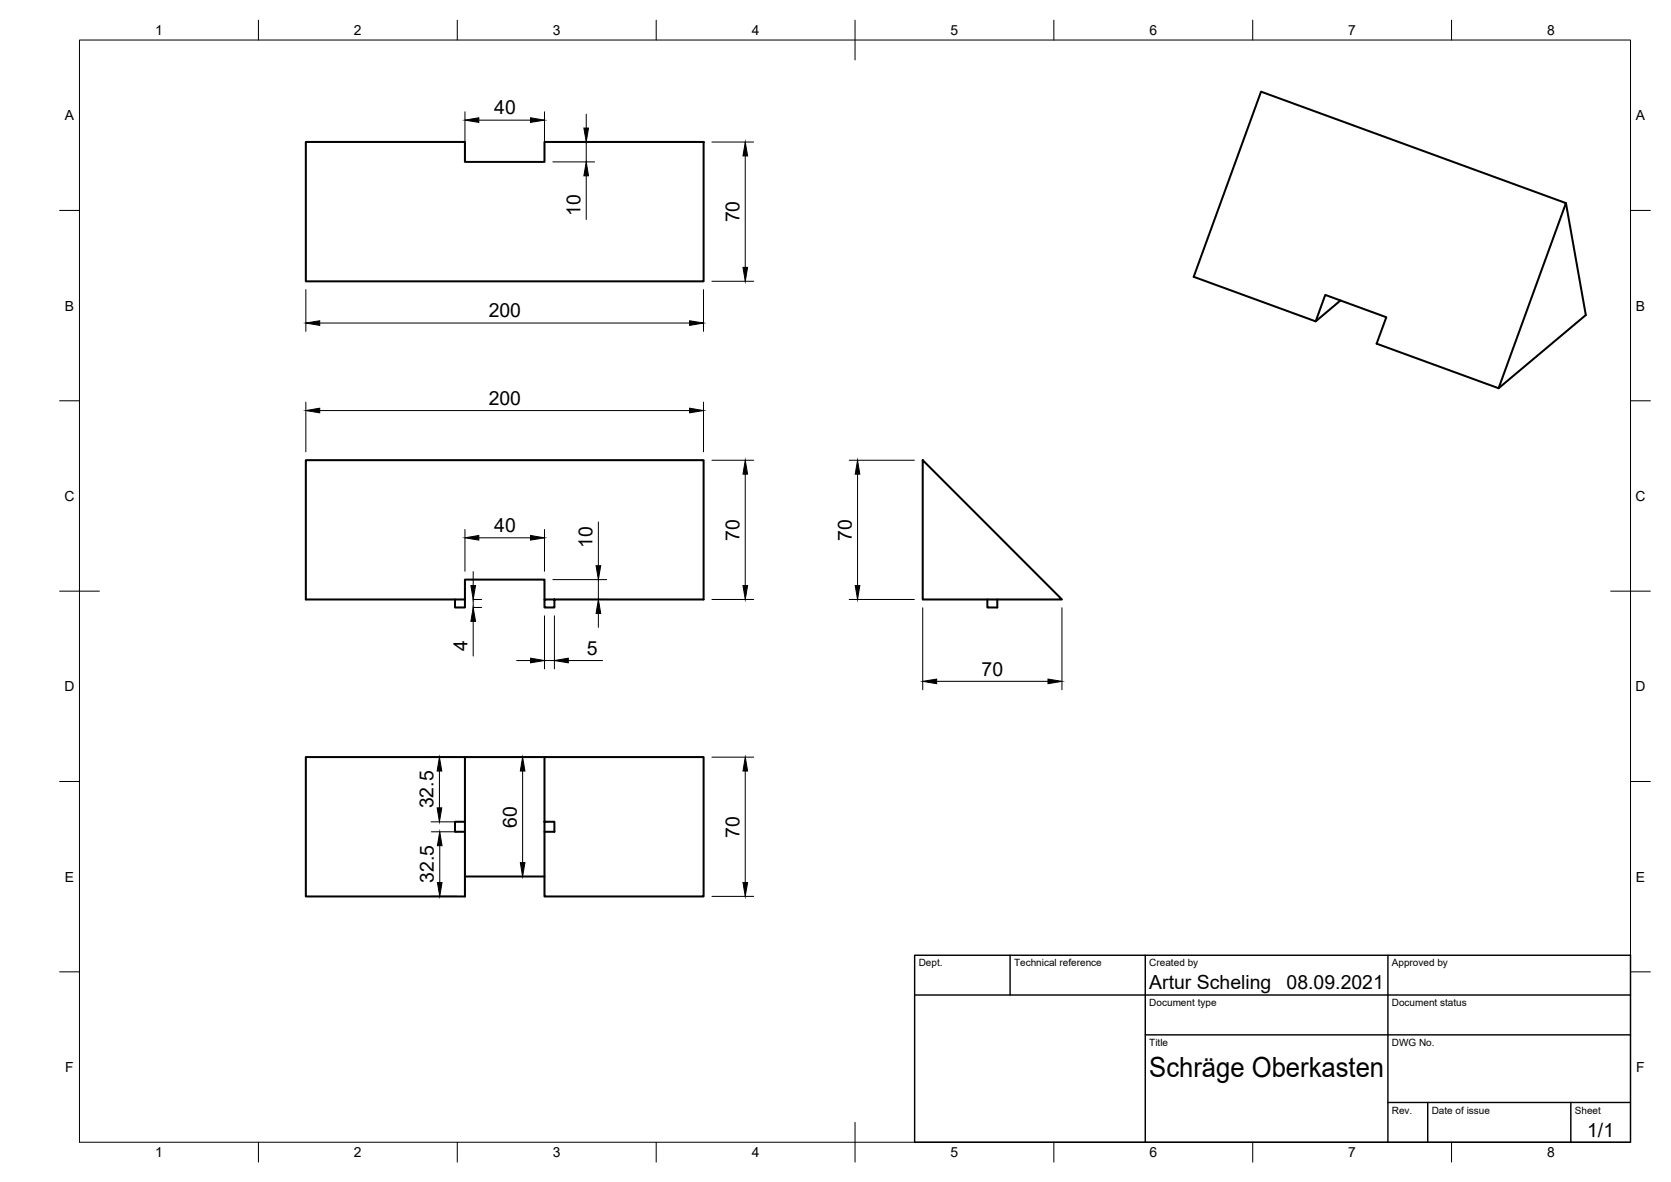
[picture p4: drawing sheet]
<svg xmlns="http://www.w3.org/2000/svg" width="420mm" height="297mm" viewBox="0 0 420 297" stroke-linecap="round" stroke-linejoin="round" font-family="sans-serif">
<path d="M76.9 35.7h40v5h20v-5h40v35h-100zM393.7 51l5 28.2-21.9 18.4-30.7-11.2 2.5-6.7-15.4-5.6-2.4 6.7M337.1 75.5l-6.3 5.3-30.7-11.2 17-46.6 76.6 28-16.9 46.6M232 115.6l35 35.1h-35zM114.4 150.7v2h2.5v-2M136.9 150.7v-5h-20v5h-40v-35.1h100v35.1h-40v2h2.5v-2M248.3 150.7v2h2.5v-2M116.9 190.3h-40v35h40v-16.3M136.9 190.3h-20v16.2M114.4 206.5h2.5v2.5h-2.5zM136.9 206.5v-16.2h40v35h-40v-18.8h2.5v2.5h-2.5M116.9 220.3h20" fill="none" stroke="#000" stroke-width=".51"/>
<g fill="none" stroke="#000" stroke-width=".25">
<path d="M20 10.1h390v276.9h-390zM65 5.1v5M115 5.1v5M165 5.1v5M215 5.1v10M265 5.1v5M315 5.1v5M365 5.1v5M116.9 28.1v10.5M120.4 30.2h13M136.9 28.1v10.5M139 35.7h10.5"/>
<path d="M147.4 28.7v3.5M147.4 35.7v5M179 35.7h10.5M187.4 39.2v28M15 52.9h5M139 40.7h10.5M147.4 44.2v11M410 52.9h5M76.9 72.8v10.5M176.9 72.8v10.5M179 70.7h10.5M80.4 81.2h93"/>
<path d="M15 100.7h5M76.9 101.1v12.4M80.4 103.2h93M176.9 101.1v12.4M179 115.7h10.5M187.4 119.2v28M213.5 115.7h16.4M215.6 119.2v28M410 100.7h5M116.9 133.1v10.5M120.4 135.2h13M136.9 133.1v10.5"/>
<path d="M150.5 131.2v11M15 148.6h10M119 143.6v3.6M119 156.2v8.7M121.1 150.7h-2.1v2h2.1M136.9 154.8v13.3M139 150.7h13.5M139 145.7h13.5M139.4 154.8v13.3M150.5 145.7v5M150.5 154.2v3.5M179 150.7h10.5"/>
<path d="M213.5 150.7h16.4M232 152.7v20.6M267 152.7v20.6M405 148.6h10M129.9 166h3.5M136.9 166h2.5M142.9 166h8.6M235.5 171.2h28M15 196.4h5M108.4 190.3h6.4M110.5 193.8v9.2M129.3 190.3h5.5"/>
<path d="M131.4 193.8v23M179 190.3h10.5M187.4 193.8v28M410 196.4h5M108.4 206.5h6.4M108.5 209h6.3M110.6 212.5v9.3M108.5 225.3h6.3M129.3 220.3h5.5M179 225.3h10.5M15 244.2h5M410 244.2h5"/>
<path d="M65 287v5M115 287v5M165 287v5M215 282.1v9.9M265 287v5M315 287v5M365 287v5"/>
</g>
<path d="M230 240.1h180v46.9h-180zM230 250h180M254 240.1v9.9M288 240.1v46.9M349 240.1v46.9M288 260.1h122M349 277.1h61M359 277.1v9.9M395 277.1v9.9" fill="none" stroke="#000" stroke-width=".36"/>
<g fill="#000" stroke="#000" stroke-width=".25">
<path d="M116.9 30.2l3.5-.6v1.2zM133.4 29.6l3.5 .6-3.5 .6zM146.8 32.2h1.2l-.6 3.5zM187.4 35.7l.6 3.5h-1.2zM147.4 40.7l.6 3.5h-1.2zM186.8 67.2h1.2l-.6 3.5zM76.9 81.2l3.5-.6v1.2zM173.4 80.6l3.5 .6-3.5 .6zM76.9 103.2l3.5-.6v1.1zM173.4 102.6l3.5 .6-3.5 .5zM187.4 115.7l.6 3.5h-1.2zM215.6 115.7l.6 3.5h-1.2z"/>
<path d="M116.9 135.2l3.5-.6v1.1zM133.4 134.6l3.5 .6-3.5 .5zM118.4 147.2h1.2l-.6 3.5zM119 152.7l.6 3.5h-1.2zM150.5 150.7l.5 3.5h-1.1zM149.9 142.2h1.1l-.5 3.5zM186.8 147.2h1.2l-.6 3.5zM215 147.2h1.2l-.6 3.5zM133.4 165.4l3.5 .6-3.5 .6zM139.4 166l3.5-.6v1.2zM232 171.2l3.5-.5v1.1zM263.5 170.7l3.5 .5-3.5 .6z"/>
<path d="M110.5 190.3l.6 3.5h-1.2zM131.4 190.3l.6 3.5h-1.2zM187.4 190.3l.6 3.5h-1.2zM109.9 203h1.2l-.6 3.5zM110.6 209l.5 3.5h-1.1zM130.8 216.8h1.2l-.6 3.5zM110 221.8h1.1l-.5 3.5zM186.8 221.8h1.2l-.6 3.5z"/>
</g>
<text font-size="7" x="289" y="270.6">Schräge Oberkasten</text>
<g font-size="4.9">
<text x="124.3" y="28.7">40</text>
<text x="145.9" y="54.3" transform="rotate(-90 145.9 54.3)">10</text>
<text x="185.9" y="55.9" transform="rotate(-90 185.9 55.9)">70</text>
<text x="122.9" y="79.7">200</text>
<text x="122.9" y="101.7">200</text>
<text x="124.3" y="133.7">40</text>
<text x="149" y="137.8" transform="rotate(-90 149 137.8)">10</text>
<text x="185.9" y="135.9" transform="rotate(-90 185.9 135.9)">70</text>
<text x="214.2" y="135.9" transform="rotate(-90 214.2 135.9)">70</text>
<text x="117.6" y="163.5" transform="rotate(-90 117.6 163.5)">4</text>
<text x="147.6" y="164.5">5</text>
<text x="246.8" y="169.8">70</text>
<text x="109" y="203.2" transform="rotate(-90 109 203.2)">32.5</text>
<text x="130" y="208" transform="rotate(-90 130 208)">60</text>
<text x="185.9" y="210.5" transform="rotate(-90 185.9 210.5)">70</text>
<text x="109.1" y="221.9" transform="rotate(-90 109.1 221.9)">32.5</text>
<text x="289" y="248.5">Artur Scheling</text>
<text x="323.5" y="248.5">08.09.2021</text>
<text x="399.1" y="285.7">1/1</text>
</g>
<g font-size="3.5">
<text x="39" y="8.8">1</text>
<text x="89" y="8.8">2</text>
<text x="139" y="8.8">3</text>
<text x="189" y="8.8">4</text>
<text x="239" y="8.8">5</text>
<text x="289" y="8.8">6</text>
<text x="339" y="8.8">7</text>
<text x="389" y="8.8">8</text>
<text x="16.3" y="30.2">A</text>
<text x="411.3" y="30.2">A</text>
<text x="16.3" y="78">B</text>
<text x="411.3" y="78">B</text>
<text x="16.2" y="125.9">C</text>
<text x="411.2" y="125.9">C</text>
<text x="16.2" y="173.7">D</text>
<text x="411.2" y="173.7">D</text>
<text x="16.3" y="221.6">E</text>
<text x="411.3" y="221.6">E</text>
<text x="16.4" y="269.4">F</text>
<text x="411.4" y="269.4">F</text>
<text x="39" y="290.8">1</text>
<text x="89" y="290.8">2</text>
<text x="139" y="290.8">3</text>
<text x="189" y="290.8">4</text>
<text x="239" y="290.8">5</text>
<text x="289" y="290.8">6</text>
<text x="339" y="290.8">7</text>
<text x="389" y="290.8">8</text>
</g>
<g font-size="2.5">
<text x="231" y="242.9">Dept.</text>
<text x="255" y="242.9">Technical reference</text>
<text x="289" y="242.9">Created by</text>
<text x="350" y="242.9">Approved by</text>
<text x="289" y="252.8">Document type</text>
<text x="350" y="252.8">Document status</text>
<text x="289" y="262.9">Title</text>
<text x="350" y="262.9">DWG No.</text>
<text x="350" y="279.9">Rev.</text>
<text x="360" y="279.9">Date of issue</text>
<text x="396" y="279.9">Sheet</text>
</g>
</svg>
